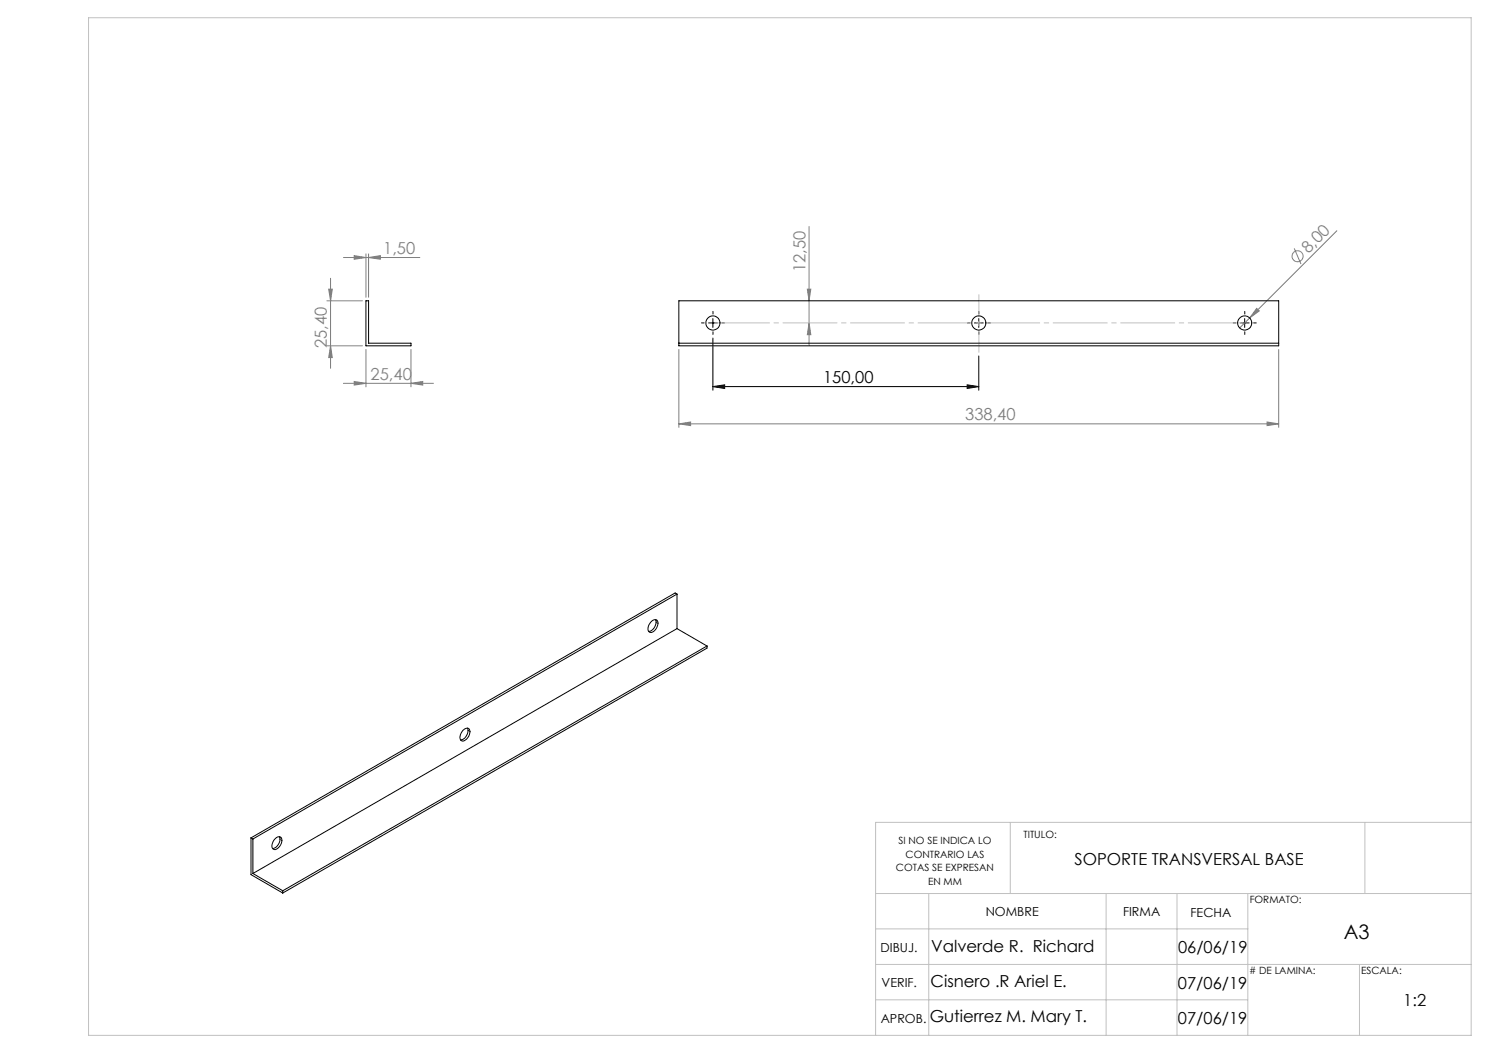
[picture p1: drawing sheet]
<svg xmlns="http://www.w3.org/2000/svg" width="420mm" height="297mm" viewBox="0 0 420 297" stroke-linecap="round" stroke-linejoin="round" font-family="sans-serif">
<g fill="none" stroke="#808080" stroke-width=".28">
<path d="M93.2 78.5v25.4M96.9 72.6h21.5M99.9 72.1l3.3 .5-3.3 .5zM103.2 71.6v12.3M104 72.6l3.3-.5v1zM104 71.6v12.3M228.2 63.9v33.5M365.1 70.1l1.9 4.4M377.1 65.1l-27.4 27.4M92.2 84.8h10M92.2 97.5h10M92.7 81.6h1l-.5 3.2z"/>
<path d="M93.2 97.5l.5 3.4h-1zM103.2 98.6v10.5M115.9 98.6v10.5M191.5 98.6v21.9M227.7 81.6h1l-.5 3.2zM228.2 91.1l.5 3.3h-1zM354.5 87l.7 .7-2.7 2zM360.7 98.6v21.9M96.9 108.1h25.4M99.9 107.6l3.3 .5-3.3 .5zM115.9 108.1l3.3-.5v1zM191.5 119.6l3.3-.6v1z"/>
<path d="M191.5 119.6h169.2M357.4 119l3.3 .6-3.3 .4z"/>
<circle cx="366" cy="72.3" r="1.55"/>
</g>
<path d="M199.8 91.1h2.6M201.1 89.8v2.6M201.1 95.4v14.7M274.8 91.1h2.6M276.1 89.8v2.6M349.8 91.1h2.6M351.1 89.8v2.6M201.1 109l3.3-.5v1.1zM201.1 109h75M272.8 108.5l3.3 .5-3.3 .6zM276.1 100.4v9.7" fill="none" stroke="#000" stroke-width=".28"/>
<path d="M198.6 91.1h-.7M201.1 88.6v-.8M201.1 93.6v.7M203.6 91.1h.8M273.6 91.1h-.7M276.1 88.6v-.8M276.1 93.6v.7M278.6 91.1h.8M348.6 91.1h-.7M351.1 88.6v-.8M351.1 93.6v.7M353.6 91.1h.8" fill="none" stroke="#000" stroke-width=".28" stroke-dasharray="15.2 1.3 1.3 1.3"/>
<path d="M201.1 91.1h150" fill="none" stroke="#c0c0c0" stroke-width=".28" stroke-dasharray="15.2 1.3 1.3 1.3" stroke-dashoffset="-.7"/>
<path d="M276.1 83.1v16.3" fill="none" stroke="#c0c0c0" stroke-width=".28" stroke-dasharray="15.2 1.3 1.3 1.3" stroke-dashoffset="9"/>
<g fill="none" stroke="#c0c0c0" stroke-width=".28">
<path d="M25 5h390v287h-390zM285 231.9v20.1M385 231.9v20.1M415 231.9h-168v60.1M247 252h168M262 252v40M312 252v40M332 252v40M352 252v40M247 262h105M247 272h168M383.5 272v20"/>
<path d="M247 282h105"/>
</g>
<path d="M201.1 109l3.3-.5v1.1zM272.8 108.5l3.3 .5-3.3 .6z" fill="#000"/>
<g fill="#808080">
<path d="M354.5 87l.7 .7-2.7 2z"/>
<path d="M228.2 91.1l.5 3.3h-1zM227.7 81.6h1l-.5 3.2z"/>
<path d="M104 72.6l3.3-.5v1zM99.9 72.1l3.3 .5-3.3 .5z"/>
<path d="M99.9 107.6l3.3 .5-3.3 .5zM115.9 108.1l3.3-.5v1z"/>
<path d="M92.7 81.6h1l-.5 3.2zM93.2 97.5l.5 3.4h-1z"/>
<path d="M191.5 119.6l3.3-.6v1zM357.4 119l3.3 .6-3.3 .4z"/>
</g>
<g fill="none" stroke="#000" stroke-width=".28">
<path d="M103.2 84.8h.8v12h11.9v.7h-12.7zM191.5 84.8h169.2v12.7h-169.2zM191.5 96.8h169.2M183.7 175.3l.3-.3a.96 .96 0 0 1 1.3-.1 .96 .96 0 0 1 .3 1.3 2.5 2.5 0 0 1-2.2 2.2 1.73 1.73 0 0 1 0-2.7zM184.9 174.8a2.6 2.6 0 0 1-1.9 3.3M191 177.3l-119.7 69.1M191 177.3l8.4 4.9M191 167.6l-119.7 69M191 167.6v9.7M191 167.6l-.6-.4-119.6 69.1M199.4 182.2l-119.6 69M199.4 182.2v.6l-119.6 69.1"/>
<path d="M130.6 205.9a1.03 1.03 0 0 1 1.4-.5 1.03 1.03 0 0 1 .5 1.4 2.53 2.53 0 0 1-2.1 2.2 1.71 1.71 0 0 1 0-2.7zM131.8 205.4a2.61 2.61 0 0 1-1.9 3.3M70.8 236.3v10.4l9 5.2M70.8 236.3l.5 .3M71.3 236.6v9.8M77.6 236.6a1.03 1.03 0 0 1 1.4-.6 1.03 1.03 0 0 1 .5 1.4 2.51 2.51 0 0 1-2.2 2.2 1.73 1.73 0 0 1 0-2.7zM78.8 236a2.62 2.62 0 0 1-1.9 3.3M71.3 246.4l8.5 4.8M79.8 251.2v.7"/>
<circle cx="201.1" cy="91.1" r="2.01"/>
<circle cx="276.1" cy="91.1" r="2.01"/>
<circle cx="351.1" cy="91.1" r="2.01"/>
</g>
<text font-size="5.6" x="379" y="264.9">A3</text>
<g font-size="4.7" fill="#808080">
<text x="108.1" y="71.6">1,50</text>
<text x="369" y="71.7" transform="rotate(-45 369 71.7)">8,00</text>
<text x="227.2" y="76.8" transform="rotate(-90 227.2 76.8)">12,50</text>
<text x="92.2" y="98.3" transform="rotate(-90 92.2 98.3)">25,40</text>
<text x="104.5" y="107.1">25,40</text>
<text x="272.2" y="118.5">338,40</text>
</g>
<g font-size="4.7">
<text x="232.2" y="108">150,00</text>
<text x="303.1" y="244">SOPORTE TRANSVERSAL BASE</text>
<text x="262.7" y="268.4">Valverde R. Richard</text>
<text x="332.3" y="268.8">06/06/19</text>
<text x="262.5" y="278.4">Cisnero .R Ariel E.</text>
<text x="332.3" y="278.8">07/06/19</text>
<text x="395.8" y="283.7">1:2</text>
<text x="262.3" y="288.3">Gutierrez M. Mary T.</text>
<text x="332.3" y="288.8">07/06/19</text>
</g>
<g font-size="3.5">
<text x="278" y="258.4">NOMBRE</text>
<text x="316.8" y="258.3">FIRMA</text>
<text x="335.8" y="258.5">FECHA</text>
<text x="248.4" y="268.4">DIBUJ.</text>
<text x="248.7" y="278.4">VERIF.</text>
<text x="248.4" y="288.5">APROB.</text>
</g>
<g font-size="2.8">
<text x="253.4" y="238.1">SI NO SE INDICA LO</text>
<text x="288.7" y="236.5">TITULO:</text>
<text x="252.7" y="245.8">COTAS SE EXPRESAN</text>
<text x="255.4" y="241.9">CONTRARIO LAS</text>
<text x="261.8" y="249.6">EN MM</text>
<text x="352.5" y="254.8">FORMATO:</text>
<text x="352.3" y="274.7"># DE LAMINA:</text>
<text x="383.9" y="274.6">ESCALA:</text>
</g>
</svg>
